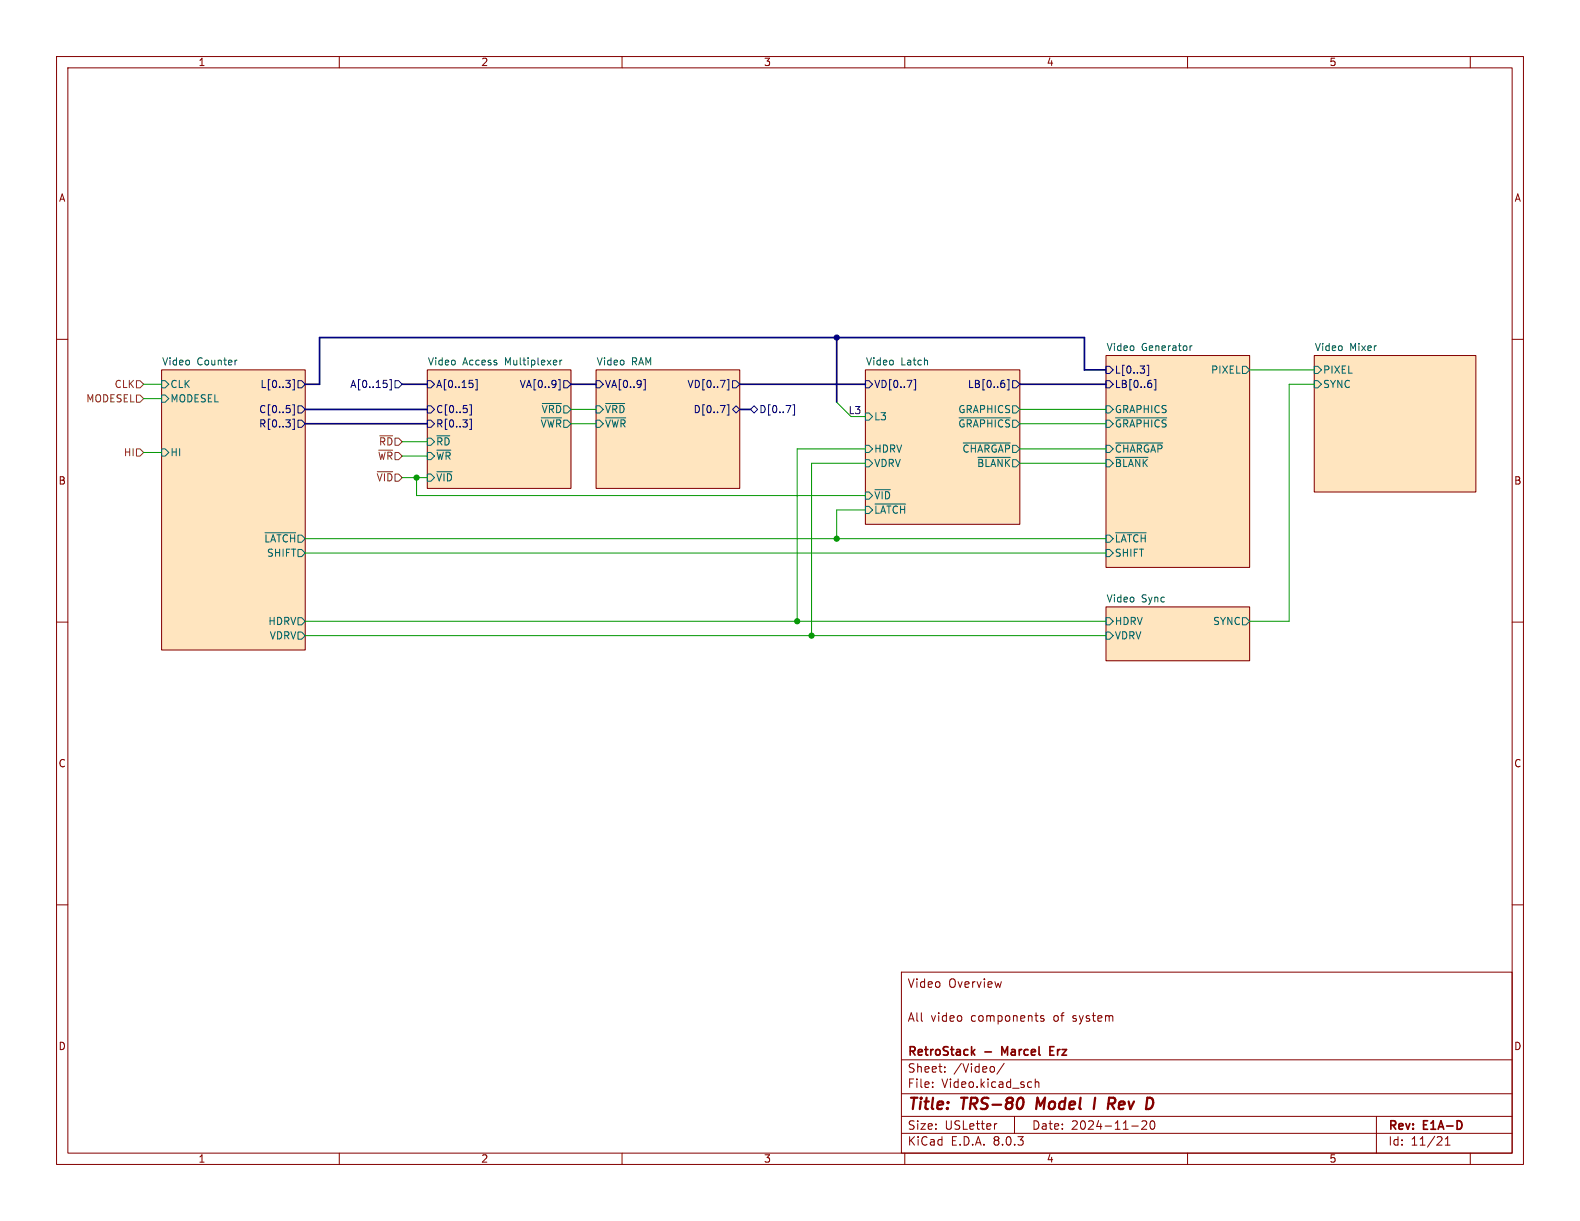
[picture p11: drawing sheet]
<svg xmlns="http://www.w3.org/2000/svg" width="279mm" height="216mm" viewBox="0 0 279 216" stroke-linecap="round" stroke-linejoin="round" font-family="sans-serif">
<g fill="none" stroke="#840000" stroke-width=".18">
<path d="M10 10h259.4v195.9h-259.4zM12 12h255.4v191.9h-255.4zM60 10v2M110 10v2M160 10v2M210 10v2M260 10v2M10 60h2M267.4 60h2M28.6 65.4h25.4v49.5h-25.4zM75.6 65.4h25.4v21h-25.4zM105.4 65.4h25.4v21h-25.4z"/>
<path d="M153 65.4h27.3v27.3h-27.3zM195.6 62.9h25.4v37.4h-25.4zM232.4 62.9h28.6v24.1h-28.6zM10 110h2M195.6 107.3h25.4v9.5h-25.4zM267.4 110h2M10 160h2M267.4 160h2M159.4 171.9h108v32h-108zM184.6 179.7l-.4-.1-.2 .2 .1 .2 .5 .2v.3h-.6M159.4 197.4h108M159.4 193.4h108"/>
<path d="M159.4 187.4h108M164.9 192.1v.2M164.9 191.4v.1M167.1 189.4v.2M167.1 188.7v.1M176.3 198.7l-.3 .1M177.6 188l-1.3 1.9M179.4 197.4v3M182.3 191.3l.1 .1M182.4 192.2l-.1 .1M183.1 190.8v1.5M183.1 191.4l.2-.1 .3 .1 .1 .9"/>
<path d="M200.1 199.1h1.2M201.9 198.3l.6-.1 .2 .1 .1 .3-.9 1.1h.9M203.6 198.3l.1-.1a.81 .81 0 0 1 .6 .6 .81 .81 0 0 1-.3 .8l-.1 .1a.81 .81 0 0 1-.6-.6 .81 .81 0 0 1 .3-.8zM243.4 197.4v6.5M60 203.9v2M110 203.9v2M159.4 200.4h108M160 203.9v2M210 203.9v2M255.6 202.5h.8M255.6 201.4l.4-.4v1.5M260 203.9v2"/>
</g>
<path d="M180.8 194.2a1.31 1.31 0 0 1 0 1.5M183.5 194.1l-.3 2M193.7 194.1l-.3 2M197.1 194.2a.53 .53 0 0 1 0 .8" fill="none" stroke="#840000" stroke-width=".4"/>
<path d="M172 186l.4 .6M172.4 185.6l-.6 .5M177.7 186.1l-.5-1v1.5M185.7 185.8h.5M186.4 185.1h-.7v1.5h.7" fill="none" stroke="#840000" stroke-width=".3"/>
<g fill="#ffe5bf" stroke="#ffe5bf" stroke-width=".18">
<path d="M153 65.4h27.3v27.3h-27.3z"/>
<path d="M195.6 62.9h25.4v37.4h-25.4z"/>
<path d="M232.4 62.9h28.6v24.1h-28.6z"/>
<path d="M28.6 65.4h25.4v49.5h-25.4z"/>
<path d="M195.6 107.3h25.4v9.5h-25.4z"/>
<path d="M75.6 65.4h25.4v21h-25.4z"/>
<path d="M105.4 65.4h25.4v21h-25.4z"/>
</g>
<g fill="none" stroke="#006464" stroke-width=".18">
<path d="M28.6 67.3h.6l.6 .6-.6 .7h-.6zM28.6 79.4h.6l.6 .6-.6 .6h-.6zM28.6 69.9h.6l.6 .6-.6 .6h-.6zM41.9 63.7h-.2M75.6 77.5h.6l.6 .6-.6 .6h-.6zM77.3 77.1h2.2M95.7 73.9h3.6M95.9 71.3h3.4M99 63.7v.8M99.4 63.7l-.4 .2M105.4 71.8h.6l.7 .6-.7 .6h-.6zM105.4 74.3h.6l.7 .6-.7 .7h-.6z"/>
<path d="M107.1 73.9h3.6M107.1 71.3h3.4M153 78.7h.7l.6 .7-.6 .6h-.7zM153 73h.7l.6 .7-.6 .6h-.7zM169.6 73.9h9.1M170.3 78.3h8.4M179.1 71.8h.6l.6 .6-.6 .6h-.6zM195.6 74.3h.6l.6 .6-.6 .7h-.6zM195.6 78.7h.6l.6 .7-.6 .6h-.6zM195.6 71.8h.6l.6 .6-.6 .6h-.6zM197.3 78.3h8.3M197.3 73.9h9"/>
<path d="M210.4 61.1v.9M210.8 61.1l-.4 .3M219.7 64.8h.6l.7 .6-.7 .6h-.6zM232.4 64.8h.6l.7 .6-.7 .6h-.6zM232.4 67.3h.6l.7 .6-.7 .7h-.6zM46.9 94.2h5.4M52.7 97.2h.6l.7 .6-.7 .6h-.6zM75.6 80h.6l.6 .6-.6 .7h-.6zM75.6 83.8h.6l.6 .7-.6 .6h-.6zM77.3 83.4h2.7M153 87h.7l.6 .6-.6 .7h-.7zM153 81.3h.7l.6 .6-.6 .7h-.7z"/>
<path d="M153 89.5h.7l.6 .7-.6 .6h-.7zM154.7 86.6h2.7M154.7 89.1h5.5M172.9 80.9h5.8M195.6 81.3h.6l.6 .6-.6 .7h-.6zM195.6 94.6h.6l.6 .7-.6 .6h-.6zM195.6 97.2h.6l.6 .6-.6 .6h-.6zM197.3 80.9h5.7M197.3 94.2h5.4M52.7 111.8h.6l.7 .6-.7 .6h-.6zM52.7 109.2h.6l.7 .7-.7 .6h-.6zM195.6 111.8h.6l.6 .6-.6 .6h-.6z"/>
<path d="M195.6 109.2h.6l.6 .7-.6 .6h-.6zM219.7 109.2h.6l.7 .7-.7 .6h-.6z"/>
</g>
<g fill="none" stroke="#000084" stroke-width=".18">
<path d="M51.7 67.1h.4v1.8h-.4M51.7 71.6h.4v1.8h-.4M51.7 74.1h.4v1.8h-.4M52.7 67.3h.6l.7 .6-.7 .7h-.6zM52.7 71.8h.6l.7 .6-.7 .6h-.6zM52.7 74.3h.6l.7 .6-.7 .7h-.6zM68.4 67.9v.5M68.9 67.1h.3v1.8h-.3M69.8 67.3h.7l.6 .6-.6 .7h-.7zM75.6 67.3h.6l.6 .6-.6 .7h-.6zM75.6 71.8h.6l.6 .6-.6 .6h-.6zM75.6 74.3h.6l.6 .6-.6 .7h-.6z"/>
<path d="M83.1 71.6h.3v1.8h-.3M83.1 74.1h.3v1.8h-.3M83.6 67.9v.5M84.1 67.1h.3v1.8h-.3M98.7 67.1h.3v1.8h-.3M99.7 67.3h.6l.7 .6-.7 .7h-.6zM105.4 67.3h.6l.7 .6-.7 .7h-.6zM113.8 67.1h.3v1.8h-.3M128.6 67.1h.3v1.8h-.3M128.6 71.6h.3v1.8h-.3M129.5 72.4l.7-.6 .6 .6-.6 .6zM129.5 67.3h.7l.6 .6-.6 .7h-.7z"/>
<path d="M132.7 72.4l.6-.6 .7 .6-.7 .6zM140.2 71.6h.3v1.8h-.3M153 67.3h.7l.6 .6-.6 .7h-.7zM161.6 67.1h.3v1.8h-.3M177.6 67.9v.5M178.1 67.1h.3v1.8h-.3M179.1 67.3h.6l.6 .6-.6 .7h-.6zM195.6 64.8h.6l.6 .6-.6 .6h-.6zM195.6 67.3h.6l.6 .6-.6 .7h-.6zM202.8 64.6h.3v1.8h-.3M203.6 67.9v.5M204.1 67.1h.3v1.8h-.3"/>
</g>
<path d="M24.1 69.9h.7l.6 .6-.6 .6h-.7zM24.1 79.4h.7l.6 .6-.6 .6h-.7zM24.1 67.3h.7l.6 .6-.6 .7h-.7zM67.1 77.1h2.3M66.7 83.4h2.7" fill="none" stroke="#725600" stroke-width=".18"/>
<path d="M148 59.7v11.4M54 72.4h21.6M54 74.9h21.6M71.1 67.9h4.5M101 67.9h4.4M130.8 67.9h22.2M130.8 72.4h1.9M180.3 67.9h15.3M195.6 65.4h-3.8v-5.7h-135.3v8.2h-2.5" fill="none" stroke="#000084" stroke-width=".3"/>
<g fill="none" stroke="#009600" stroke-width=".18">
<path d="M25.4 67.9h3.2M25.4 70.5h3.2M71.1 78.1h4.5M101 74.9h4.4M101 72.4h4.4M148 71.1l2.5 2.6h2.5M153 79.4h-12v30.5M180.3 74.9h15.3M180.3 79.4h15.3M180.3 72.4h15.3M221 65.4h11.4M232.4 67.9h-4.4v42h-7"/>
<path d="M25.4 80h3.2M54 95.3h141.6M54 97.8h141.6M71.1 84.5h4.5M71.1 80.6h4.5M73.7 84.5v3.1h79.3M153 90.2h-5v5.1M153 81.9h-9.5v30.5M180.3 81.9h15.3M54 112.4h141.6M54 109.9h141.6"/>
</g>
<g fill="#009600" stroke="#009600" stroke-width=".18">
<circle cx="143.5" cy="112.4" r=".46"/>
<circle cx="141" cy="109.9" r=".46"/>
<circle cx="73.7" cy="84.5" r=".46"/>
<circle cx="148" cy="95.3" r=".46"/>
</g>
<circle cx="148" cy="59.7" r=".46" fill="#000084" stroke="#000084" stroke-width=".18"/>
<g font-size="2.8" fill="#840000">
<text x="160.4" y="196.8">Title:</text>
<text x="170.1" y="196.8">TRS-80</text>
<text x="184.1" y="196.8">Model</text>
<text x="195.1" y="196.8">I</text>
<text x="198.4" y="196.8">Rev</text>
</g>
<g font-size="2.1" fill="#840000">
<text x="160.4" y="174.9">Video</text>
<text x="167.7" y="174.9">Overview</text>
<text x="160.4" y="180.9">All</text>
<text x="164.6" y="180.9">video</text>
<text x="171.7" y="180.9">components</text>
<text x="186.4" y="180.9">of</text>
<text x="190" y="180.9">system</text>
<text x="160.4" y="189.9">Sheet:</text>
<text x="160.4" y="187.1">RetroStack</text>
<text x="168.6" y="189.9">/Video/</text>
<text x="174.2" y="187.1">-</text>
<text x="177.8" y="187.1">Marcel</text>
<text x="186.9" y="187.1">Erz</text>
<text x="160.4" y="192.6">File:</text>
<text x="166.5" y="192.6">Video.kicad_sch</text>
<text x="160.4" y="202.8">KiCad</text>
<text x="160.4" y="200">Size:</text>
<text x="167.1" y="200">USLetter</text>
<text x="168.1" y="202.8">E.D.A.</text>
<text x="175.7" y="202.8">8.0.3</text>
<text x="182.4" y="200">Date:</text>
<text x="189.4" y="200">2024-11-20</text>
<text x="245.4" y="200.2">Rev:</text>
<text x="245.4" y="202.8">Id:</text>
<text x="249.5" y="202.8">11/21</text>
<text x="251.8" y="200.2">E1A-D</text>
</g>
<g font-size="1.8" fill="#840000">
<text x="35" y="11.9">1</text>
<text x="85" y="11.9">2</text>
<text x="135" y="11.9">3</text>
<text x="185" y="11.9">4</text>
<text x="235" y="11.9">5</text>
<text x="10.3" y="35.9">A</text>
<text x="267.7" y="35.9">A</text>
<text x="10.3" y="85.9">B</text>
<text x="267.7" y="85.9">B</text>
<text x="10.3" y="135.9">C</text>
<text x="267.7" y="135.9">C</text>
<text x="10.3" y="185.9">D</text>
<text x="267.7" y="185.9">D</text>
<text x="35" y="205.8">1</text>
<text x="85" y="205.8">2</text>
<text x="135" y="205.8">3</text>
<text x="185" y="205.8">4</text>
<text x="235" y="205.8">5</text>
</g>
<g font-size="1.8" fill="#006464">
<text x="28.6" y="64.7">Video</text>
<text x="34.8" y="64.7">Counter</text>
<text x="75.6" y="64.7">Video</text>
<text x="81.8" y="64.7">Access</text>
<text x="89.4" y="64.7">Multiplexer</text>
<text x="105.4" y="64.7">Video</text>
<text x="111.7" y="64.7">RAM</text>
<text x="153" y="64.7">Video</text>
<text x="159.3" y="64.7">Latch</text>
<text x="195.6" y="62.2">Video</text>
<text x="201.8" y="62.2">Generator</text>
<text x="232.4" y="62.2">Video</text>
<text x="238.7" y="62.2">Mixer</text>
<text x="30" y="68.8">CLK</text>
<text x="30" y="71.3">MODESEL</text>
<text x="214.1" y="66.3">PIXEL</text>
<text x="233.9" y="66.3">PIXEL</text>
<text x="233.9" y="68.8">SYNC</text>
<text x="95.5" y="75.8">~{VWR}</text>
<text x="95.7" y="73.3">~{VRD}</text>
<text x="106.9" y="73.3">~{VRD}</text>
<text x="106.9" y="75.8">~{VWR}</text>
<text x="154.5" y="74.5">L3</text>
<text x="169.4" y="73.3">GRAPHICS</text>
<text x="169.4" y="75.8">~{GRAPHICS}</text>
<text x="197" y="75.8">~{GRAPHICS}</text>
<text x="197" y="73.3">GRAPHICS</text>
<text x="30" y="80.9">HI</text>
<text x="77" y="81.5">~{WR}</text>
<text x="77" y="79">~{RD}</text>
<text x="154.5" y="80.2">HDRV</text>
<text x="154.5" y="82.8">VDRV</text>
<text x="170.1" y="80.2">~{CHARGAP}</text>
<text x="172.7" y="82.8">~{BLANK}</text>
<text x="197" y="80.2">~{CHARGAP}</text>
<text x="197" y="82.8">~{BLANK}</text>
<text x="77" y="85.3">~{VID}</text>
<text x="154.5" y="88.5">~{VID}</text>
<text x="154.5" y="91">~{LATCH}</text>
<text x="46.6" y="96.1">~{LATCH}</text>
<text x="47.1" y="98.7">SHIFT</text>
<text x="197" y="96.1">~{LATCH}</text>
<text x="197" y="98.7">SHIFT</text>
<text x="195.6" y="106.6">Video</text>
<text x="201.8" y="106.6">Sync</text>
<text x="47.4" y="110.7">HDRV</text>
<text x="47.6" y="113.3">VDRV</text>
<text x="197" y="113.3">VDRV</text>
<text x="197" y="110.7">HDRV</text>
<text x="214.4" y="110.7">SYNC</text>
</g>
<g font-size="1.8" fill="#725600">
<text x="15.1" y="71.3">MODESEL</text>
<text x="20.2" y="68.8">CLK</text>
<text x="21.8" y="80.9">HI</text>
<text x="66.7" y="81.5">~{WR}</text>
<text x="66.9" y="79">~{RD}</text>
<text x="66.5" y="85.3">~{VID}</text>
</g>
<g font-size="1.8" fill="#000084">
<text x="46" y="68.8">L[0..3]</text>
<text x="61.8" y="68.8">A[0..15]</text>
<text x="77" y="68.8">A[0..15]</text>
<text x="91.8" y="68.8">VA[0..9]</text>
<text x="106.9" y="68.8">VA[0..9]</text>
<text x="121.5" y="68.8">VD[0..7]</text>
<text x="154.5" y="68.8">VD[0..7]</text>
<text x="171.1" y="68.8">LB[0..6]</text>
<text x="197" y="66.3">L[0..3]</text>
<text x="197" y="68.8">LB[0..6]</text>
<text x="45.7" y="73.3">C[0..5]</text>
<text x="45.7" y="75.8">R[0..3]</text>
<text x="77" y="73.3">C[0..5]</text>
<text x="77" y="75.8">R[0..3]</text>
<text x="122.6" y="73.3">D[0..7]</text>
<text x="134.2" y="73.3">D[0..7]</text>
</g>
<text font-size="1.8" fill="#0f0f0f" x="150" y="73.3">L3</text>
</svg>
